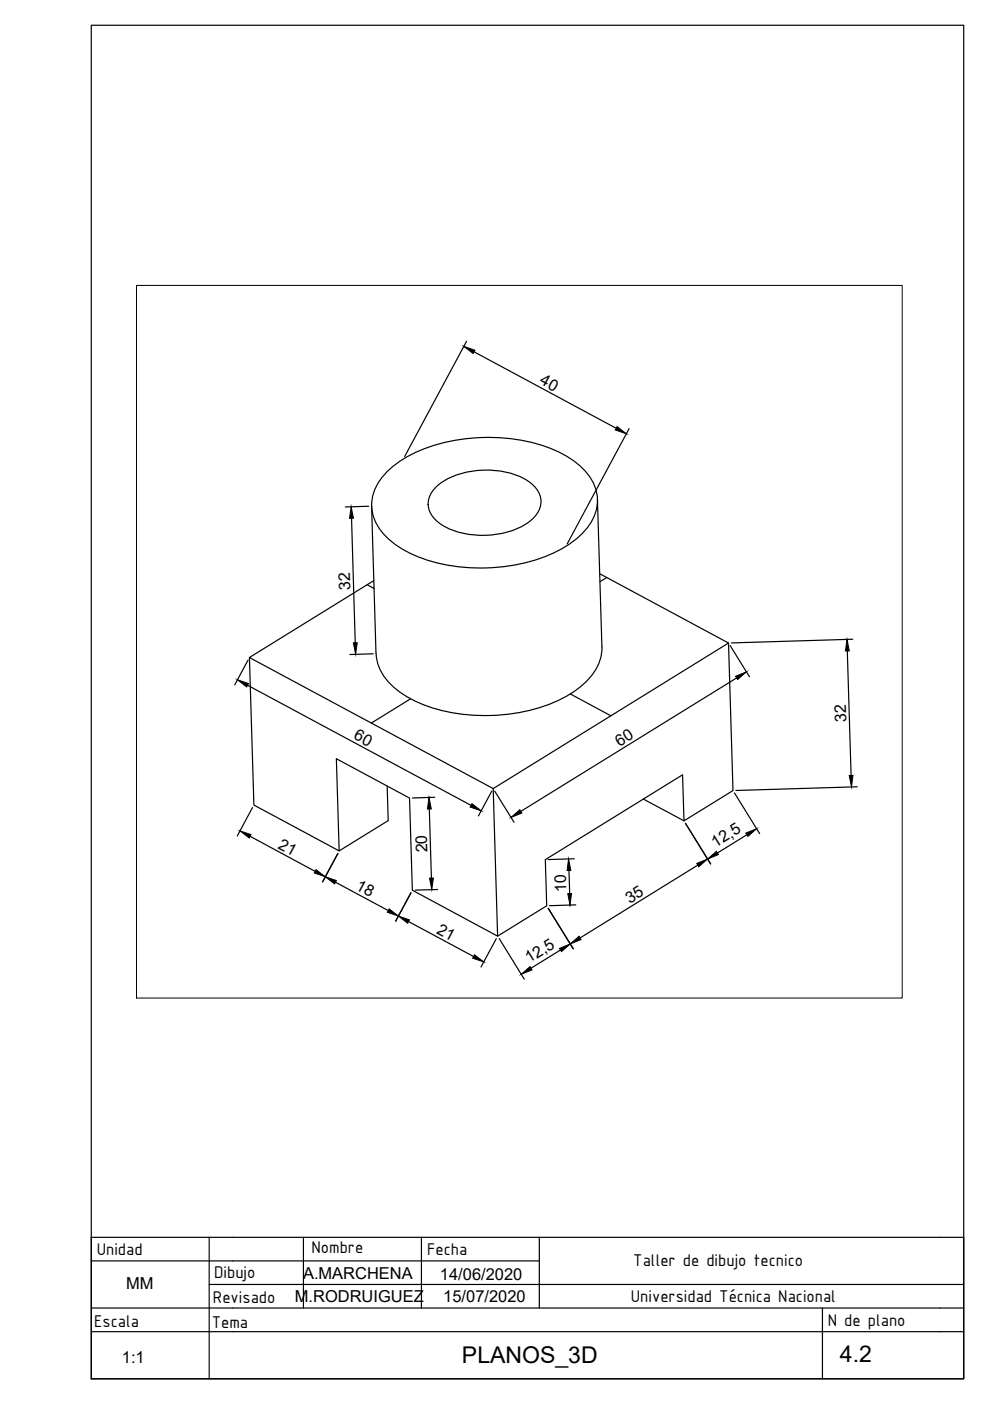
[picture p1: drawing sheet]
<svg xmlns="http://www.w3.org/2000/svg" width="210mm" height="297mm" viewBox="0 0 210 297" stroke-linecap="round" stroke-linejoin="round" font-family="sans-serif">
<!-- layer: 0 -->
<g fill="none" stroke="#000" stroke-width=".25">
<path d="M78.8 107.3l.9 31.3M81.9 100.2a27.8 27.8 0 0 1 16.1-7.1 35 35 0 0 1 22.8 4 11.2 11.2 0 0 1 5.9 8.8 11.2 11.2 0 0 1-5.4 9 35 35 0 0 1-22.5 5.4 27.8 27.8 0 0 1-16.5-6.1 9.1 9.1 0 0 1-.4-14zM92.8 102.9a17.4 17.4 0 0 1 14.1-2.9 10.1 10.1 0 0 1 7.4 4.5 4.6 4.6 0 0 1-1.6 5.7 17.4 17.4 0 0 1-14.1 3 10.1 10.1 0 0 1-7.4-4.6 4.6 4.6 0 0 1 1.6-5.7zM126.7 105.9l.9 31.2a11.2 11.2 0 0 1-5.3 9.1 35 35 0 0 1-22.5 5.4 27.8 27.8 0 0 1-16.6-6.1 9.8 9.8 0 0 1-3.4-6.9M52.9 139.4l.9 31.3 18.1 9.7-.6-19.5 15.5 8.3 .6 19.5 18.1 9.8-.9-31.3M127.2 121.6l27.3 14.7-49.9 30.9-51.7-27.8 26.4-16.3M154.5 136.3l.9 31.3-10.4 6.4-.3-9.7-29.1 18 .3 9.7-10.4 6.5M82.1 166.6l.2 7.4-10.4 6.4M136.4 169.4l8.6 4.6M19.4 267.3h94.9M19.4 277.3h179.9M44.4 272.3h154.9"/>
<path d="M44.4 262.3v30M64.3 262.3v15M89.4 262.3v15M114.3 262.3v15M199.3 262.3h-179.9v30M19.4 282.3h179.9"/>
</g>
<!-- layer: eje -->
<path d="M77.8 124l1.5 .8M128.6 122.4l-1.4 .9M87 148.2l-8.3 5.1M120.9 147.1l8.6 4.7" fill="none" stroke="#000" stroke-width=".25"/>
<!-- layer: Cotas -->
<g fill="none" stroke="#000" stroke-width=".25">
<path d="M19.4 5.4h184.9v286.9h-184.9zM98.9 72.4l-13.1 24.4M100.5 74.6l30.1 16.2M133.4 90.9l-13.1 24.4M74.5 109.9l.8 26.4M78.2 107.3l-5 .2M52.6 140l-2.8 5.2M79.1 138.6l-4.9 .2M154.8 136.9l4.1 6.6M179.6 138l.9 26.4M180.8 135.5l-25.7 .8M52.5 145.3l47.4 25.5"/>
<path d="M156.2 143.7l-45.8 28.3M53 177.3l13.8 7.4M53.5 171.2l-3.2 6M91 171.5l.5 14.7M92.2 169l-4.8 .2M104.3 167.7l-2.9 5.3M104.9 167.7l4.1 6.6M145.3 174.6l5.4 8.6M155.7 168.1l5.4 8.6M158.3 177l-6.2 3.8M181.7 166.8l-25.7 .8M71.1 187l11.2 6.1"/>
<path d="M71.6 181l-3.2 6M86.6 195.4l13.8 7.4M87.1 189.3l-3.2 6M92.8 188.6l-4.8 .1M105.2 199l-3.2 6M105.8 199l5.4 8.6M116.2 192.6l5.3 8.6M120.6 184.6l.2 4.8M121.8 182.1l-5.6 .1M122.1 191.9l-5.6 .1M147.9 183.4l-24.9 15.5M118.8 201.4l-6.2 3.9"/>
</g>
<g fill="#000" stroke="#000" stroke-width=".21">
<path d="M98.3 73.4l2.4 .9-.4 .7zM130.8 90.4l2 1.6-2.3-.8zM74.5 107.4l.4 2.5h-.8zM74.9 136.3h.8l-.3 2.4zM179.6 135.6l.5 2.4h-.9zM50.3 144.1l2.4 .8-.4 .7zM156 143.4l2.2-.9-1.8 1.6zM50.9 176.2l2.3 .8-.4 .7zM91 169.1l.4 2.4h-.8zM100.1 170.4l1.9 1.5-2.3-.8zM108.3 173.3l1.9-1.6 .4 .7zM158.1 176.6l2.3-.9-1.8 1.6z"/>
<path d="M180.1 164.4h.8l-.4 2.5zM67 184.4l2 1.5-2.4-.8zM69 185.9l2.3 .8-.4 .7zM82.5 192.7l2 1.5-2.4-.8zM84.5 194.2l2.3 .8-.4 .7zM91.1 186.2h.8l-.3 2.4zM120.6 182.1l.4 2.5h-.8zM120.4 189.5l.8-.1-.4 2.5zM120.9 200.1l1.9-1.6 .4 .7zM147.7 183.1l2.3-1-1.8 1.7zM150 182.1l1.9-1.6 .4 .7zM100.6 202.4l2 1.5-2.4-.7z"/>
<path d="M110.5 206.6l1.9-1.7 .4 .7zM118.6 201.1l2.3-1-1.9 1.7z"/>
</g>
<!-- layer: CajetinLine -->
<path d="M174.4 277.3v15M199.3 272.3h5v20h-184.9M199.3 262.3h5v10M199.3 277.3h5M199.3 282.3h5" fill="none" stroke="#000" stroke-width=".25"/>
<!-- layer: Cotas -->
<path d="M28.9 60.5h162.4v151.1h-162.4z" fill="none" stroke="#000" stroke-width=".21"/>
<g font-size="4.9">
<text x="97.9" y="289">PLANOS_3D</text>
<text x="178.1" y="288.7">4.2</text>
</g>
<g font-size="3.9">
<text x="20.5" y="266">Unidad</text>
<text x="66" y="265.7">Nombre</text>
<text x="90.6" y="266">Fecha</text>
<text x="134.3" y="268.5">Taller de dibujo tecnico</text>
<text x="45.4" y="270.9">Dibujo</text>
<text x="20" y="281.3">Escala</text>
<text x="44.9" y="281.5">Tema</text>
<text x="45.2" y="276.2">Revisado</text>
<text x="133.8" y="276">Universidad Técnica Nacional</text>
<text x="175.5" y="281.1">N de plano</text>
</g>
<g font-size="3.5">
<text x="26.7" y="273.3">MM</text>
<text x="62.5" y="276">M.RODRUIGUEZ</text>
<text x="64.2" y="271.3">A.MARCHENA</text>
<text x="93.3" y="271.3">14/06/2020</text>
<text x="94" y="276.1">15/07/2020</text>
<text x="25.9" y="289">1:1</text>
</g>
<g font-size="3.4">
<text x="114.3" y="81.3" transform="rotate(28 114.3 81.3)">40</text>
<text x="74.3" y="125" transform="rotate(-92 74.3 125)">32</text>
<text x="179.5" y="153.1" transform="rotate(-92 179.5 153.1)">32</text>
<text x="74.8" y="156.5" transform="rotate(28 74.8 156.5)">60</text>
<text x="131.3" y="158.3" transform="rotate(-32 131.3 158.3)">60</text>
<text x="58.8" y="179.7" transform="rotate(28 58.8 179.7)">21</text>
<text x="151.7" y="179.8" transform="rotate(-32 151.7 179.8)">12,5</text>
<text x="90.7" y="180.7" transform="rotate(-92 90.7 180.7)">20</text>
<text x="75.3" y="188.5" transform="rotate(28 75.3 188.5)">18</text>
<text x="120.1" y="189" transform="rotate(-92 120.1 189)">10</text>
<text x="133.5" y="191.6" transform="rotate(-32 133.5 191.6)">35</text>
<text x="92.4" y="197.8" transform="rotate(28 92.4 197.8)">21</text>
<text x="112.2" y="204.2" transform="rotate(-32 112.2 204.2)">12,5</text>
</g>
</svg>
